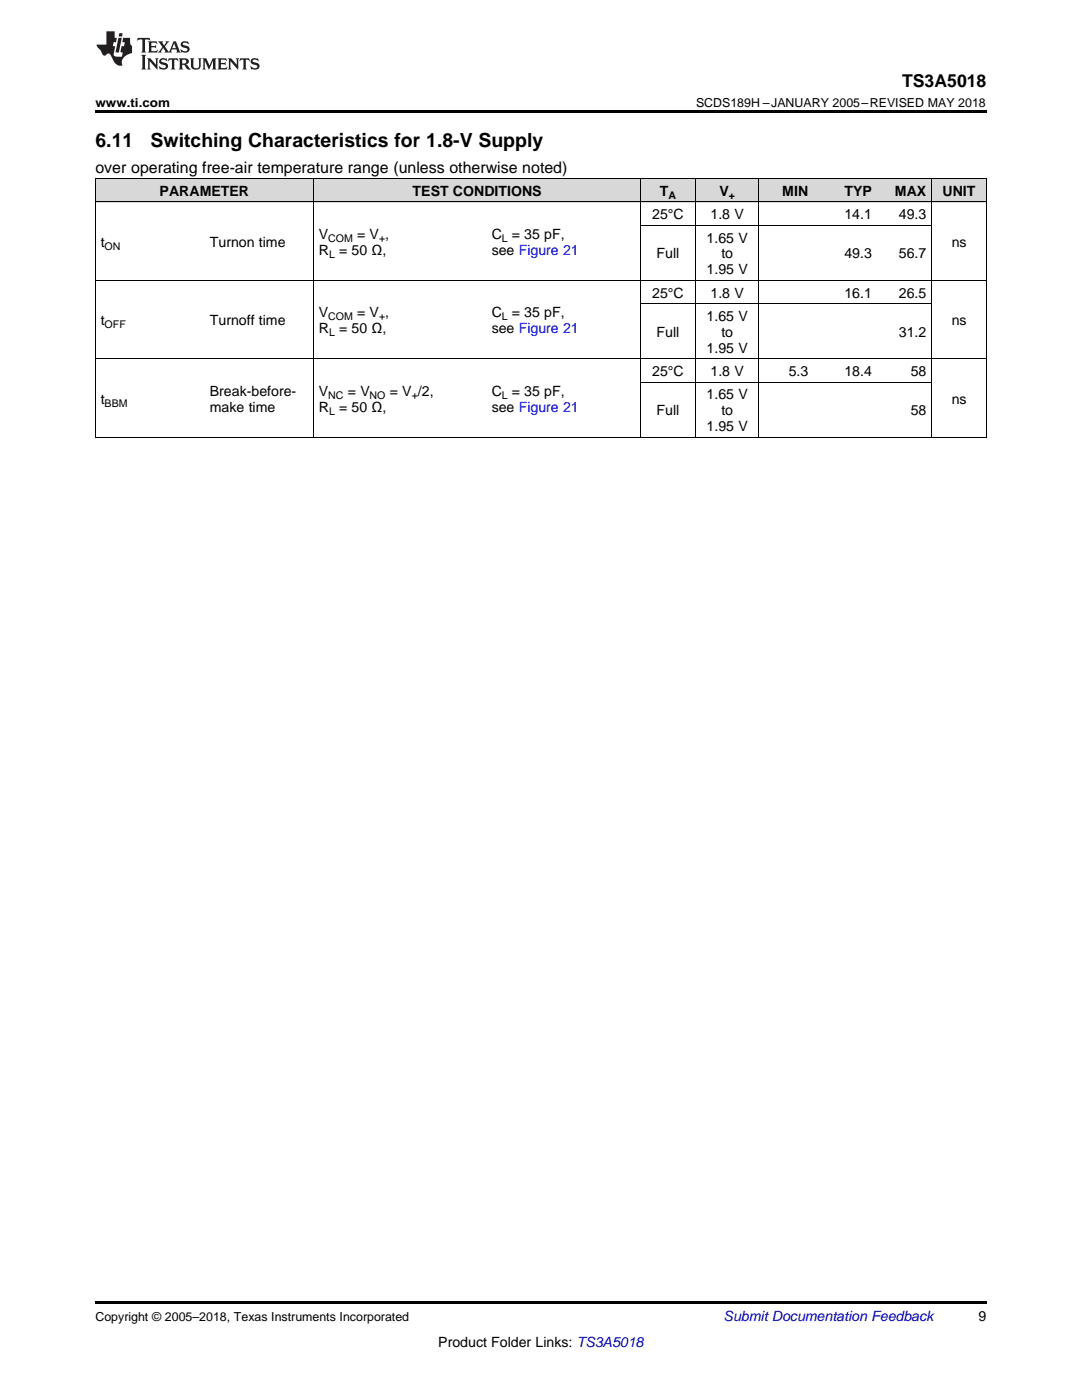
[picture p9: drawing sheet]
<svg xmlns="http://www.w3.org/2000/svg" width="216mm" height="279mm" viewBox="0 0 216 279" stroke-linecap="round" stroke-linejoin="round" font-family="sans-serif">
<g fill="#d8d8d8">
<path d="M19 35.7h21.8v4.7h-21.8z"/>
<path d="M40.8 35.7h21.8v4.7h-21.8z"/>
<path d="M62.6 35.7h34.4v4.7h-34.4z"/>
<path d="M97 35.7h30.9v4.7h-30.9z"/>
<path d="M127.9 35.7h10.9v4.7h-10.9z"/>
<path d="M138.8 35.7h12.7v4.7h-12.7z"/>
<path d="M151.5 35.7h10.8v4.7h-10.8z"/>
<path d="M162.3 35.7h12.7v4.7h-12.7z"/>
<path d="M175 35.7h10.9v4.7h-10.9z"/>
<path d="M185.9 35.7h10.9v4.7h-10.9z"/>
</g>
<path d="M19 22h177.8v.5h-177.8zM19 259.7h177.8v.5h-177.8z" fill="#000"/>
<g fill="none" stroke="#000" stroke-width=".2">
<path d="M19 35.6h177.8M19.1 35.7v51.6M62.5 35.7v51.6M127.8 35.7v51.6M138.7 35.7v51.6M151.4 35.7v51.6M185.9 35.7v51.6M196.8 35.7v51.6M19 56h177.8M19 40.3h177.8M127.9 45h58M19 71.6h177.8"/>
<path d="M127.9 76.3h58M127.9 60.6h58M19 87.3h177.8"/>
</g>
<g fill="#231f20">
<path d="M27.5 7.6l-.1 .5 .4-.2h.6v.1v2.1l-.2 .4h1l-.3-.4v-2.1l.1-.1h.5l.5 .2-.2-.5zM29.5 8.3l.2 .3v1.5l-.2 .4h1.8l.2-.6a1.04 1.04 0 0 1-1.3 .2v-.7h.6l.3 .2v-.6l-.3 .2h-.6v-.6l.8-.1 .4 .3-.2-.5zM31.5 8.3l.9 1.1-.9 1.1h.8l-.2-.2 .5-.7 .4 .7-.2 .2h1.5l-.1-.2 .1-.4h.9l.1 .4-.2 .2h1l-.3-.3-.7-1.9h-.5l-.9 2-.8-1 .9-1h-.8l.1 .3-.3 .5-.4-.6 .2-.2zM34.7 8.6l.4 1h-.7zM36.3 8.4a.63 .63 0 0 0-.2 .7 .63 .63 0 0 0 .6 .4l.6 .2 .1 .2a.75 .75 0 0 1-.7 .4 .75 .75 0 0 1-.6-.5l.1 .7 .1-.1a1.11 1.11 0 0 0 1.5-.6 1.13 1.13 0 0 0-1.2-.8l-.1-.4a1.04 1.04 0 0 1 1.2 .2l-.2-.5-.1 .1-.5-.2zM28.2 10.9l.2 .4v2.2l-.2 .4h1l-.3-.4v-2.2l.3-.4zM29.3 11.6l.3 .4v1.5l-.3 .4h.8l-.2-.4v-1.3l1.5 1.7v-1.9l.2-.4h-.7l.2 .4v.9l-1.1-1.3zM32 11.8a.62 .62 0 0 0-.2 .7 .62 .62 0 0 0 .6 .4l.6 .1 .1 .3a.76 .76 0 0 1-.7 .3 .76 .76 0 0 1-.6-.4l.1 .7 .1-.1a1.11 1.11 0 0 0 1.5-.6 1.13 1.13 0 0 0-1.2-.8l-.1-.4a1.04 1.04 0 0 1 1.2 .2l-.2-.6-.1 .1-.5-.1zM33.7 11.6l-.2 .6a.61 .61 0 0 1 .8-.3v1.6l-.2 .4h.9l-.2-.4v-1.6a.63 .63 0 0 1 .8 .3l-.2-.6zM35.6 11.6l.3 .4v1.5l-.3 .4h1l-.2-.2v-.8l.5 .2a.76 .76 0 0 0 1.2 .7l-1-1a.58 .58 0 0 0 .6-.5 .58 .58 0 0 0-.5-.6zM36.4 11.9h.1a.45 .45 0 0 1 .5 .1 .45 .45 0 0 1 .1 .5l-.7 .2zM37.9 11.6l.2 .2a2.17 2.17 0 0 0 .3 1.9 .99 .99 0 0 0 1.6-.6v-1.1l.2-.4h-.7l.2 .2a1.92 1.92 0 0 1-.2 1.8 .6 .6 0 0 1-.9-.5v-1.1l.2-.4zM40.4 11.6l.2 .4v1.5l-.2 .4h.7l-.2-.4v-1.4l.8 1.8 .8-1.8v1.4l-.2 .4h.9l-.2-.4v-1.5l.2-.4h-.8l-.6 1.5-.6-1.5zM43.4 11.6l.2 .4v1.5l-.2 .4h1.8l.2-.6a1.04 1.04 0 0 1-1.3 .1v-.6h.5l.4 .2v-.6l-.4 .2h-.5v-.7h.8l.3 .3-.1-.6zM45.5 11.6l.2 .4v1.5l-.2 .4h.7l-.2-.4v-1.3l1.5 1.7v-1.9l.2-.4h-.7l.2 .4v.9l-1.1-1.3zM47.9 11.6l-.1 .6a.61 .61 0 0 1 .8-.3v1.6l-.3 .4h1l-.3-.4 .1-1.6a.63 .63 0 0 1 .7 .3l-.1-.6zM50.2 11.8a.62 .62 0 0 0-.2 .7 .62 .62 0 0 0 .6 .4l.6 .1 .2 .3a.76 .76 0 0 1-.8 .3 .76 .76 0 0 1-.6-.4l.1 .7 .2-.1a1.11 1.11 0 0 0 1.5-.6 1.13 1.13 0 0 0-1.3-.8l-.1-.4a1.04 1.04 0 0 1 1.2 .2l-.1-.6-.2 .1-.5-.1z"/>
<path d="M21.2 6.3v2.6h-1.9l.1 .4 .7 .9a.91 .91 0 0 0 1 .8 .56 .56 0 0 1 .5-.3 .56 .56 0 0 1 .5 .3l.4 .8a1.53 1.53 0 0 0 1.9 1.2 1.54 1.54 0 0 1 1-2.1l.9-.3v-1.4a1.52 1.52 0 0 1-.3-1.6h-1.4l-.2 .8h.5l-.2 .8h-.4l-.2 1v.2l.4 .1-.2 .8a1.93 1.93 0 0 1-1.6-.3l.3-1.8h-.5l.2-.8h.4l.2-.8h-.4v-1.3zM23.6 7.6l-.6 2.9h.7l.6-2.9zM23.8 6.6l-.1 .7h.6l.2-.7z"/>
</g>
<g font-size="3.9">
<text x="19" y="29.3">6.11</text>
<text x="30.1" y="29.3">Switching Characteristics for 1.8-V Supply</text>
</g>
<text font-size="3.5" x="180" y="17.3">TS3A5018</text>
<text font-size="3.2" x="19" y="34.4">over operating free-air temperature range (unless otherwise noted)</text>
<g font-size="2.8">
<text x="31.9" y="39.1">PARAMETER</text>
<text x="82.3" y="39.1">TEST CONDITIONS</text>
<text x="131.7" y="39.1">T</text>
<text x="143.5" y="39.1">V</text>
<text x="156.1" y="39.1">MIN</text>
<text x="168.5" y="39.1">TYP</text>
<text x="178.6" y="39.1">MAX</text>
<text x="188.1" y="39.1">UNIT</text>
<text x="63.6" y="47.7">V</text>
<text x="71.3" y="47.7">= V ,</text>
<text x="98.1" y="47.7">C</text>
<text x="102.1" y="47.7">= 35 pF,</text>
<text x="130.1" y="43.7">25°C</text>
<text x="141.8" y="43.7">1.8 V</text>
<text x="168.5" y="43.7">14.1</text>
<text x="179.4" y="43.7">49.3</text>
<text x="20.1" y="49.2">t</text>
<text x="41.9" y="49.2">Turnon time</text>
<text x="63.6" y="50.8">R</text>
<text x="67.7" y="50.8">= 50 Ω,</text>
<text x="98.1" y="50.8">see Figure 21</text>
<text x="131" y="51.6">Full</text>
<text x="141" y="48.4">1.65 V</text>
<text x="143.9" y="51.6">to</text>
<text x="168.5" y="51.6">49.3</text>
<text x="179.4" y="51.6">56.7</text>
<text x="189.9" y="49.2">ns</text>
<text x="130.1" y="59.4">25°C</text>
<text x="141" y="54.8">1.95 V</text>
<text x="141.8" y="59.4">1.8 V</text>
<text x="168.5" y="59.4">16.1</text>
<text x="179.4" y="59.4">26.5</text>
<text x="20.1" y="64.9">t</text>
<text x="41.9" y="64.9">Turnoff time</text>
<text x="63.6" y="63.3">V</text>
<text x="71.3" y="63.3">= V ,</text>
<text x="98.1" y="63.3">C</text>
<text x="102.1" y="63.3">= 35 pF,</text>
<text x="141" y="64.1">1.65 V</text>
<text x="189.9" y="64.9">ns</text>
<text x="63.6" y="66.5">R</text>
<text x="67.7" y="66.5">= 50 Ω,</text>
<text x="98.1" y="66.5">see Figure 21</text>
<text x="131" y="67.2">Full</text>
<text x="141" y="70.4">1.95 V</text>
<text x="143.9" y="67.2">to</text>
<text x="179.4" y="67.2">31.2</text>
<text x="130.1" y="75.1">25°C</text>
<text x="141.8" y="75.1">1.8 V</text>
<text x="157.4" y="75.1">5.3</text>
<text x="168.5" y="75.1">18.4</text>
<text x="181.7" y="75.1">58</text>
<text x="20.1" y="80.6">t</text>
<text x="41.9" y="79">Break-before-</text>
<text x="41.9" y="82.2">make time</text>
<text x="63.6" y="79">V</text>
<text x="63.6" y="82.2">R</text>
<text x="67.7" y="82.2">= 50 Ω,</text>
<text x="69.4" y="79">= V</text>
<text x="77.8" y="79">= V /2,</text>
<text x="98.1" y="79">C</text>
<text x="98.1" y="82.2">see Figure 21</text>
<text x="102.1" y="79">= 35 pF,</text>
<text x="131" y="82.9">Full</text>
<text x="141" y="79.7">1.65 V</text>
<text x="143.9" y="82.9">to</text>
<text x="181.7" y="82.9">58</text>
<text x="189.9" y="80.6">ns</text>
<text x="141" y="86.1">1.95 V</text>
<text x="195.3" y="263.6">9</text>
<text x="87.5" y="268.9">Product Folder Links: TS3A5018</text>
</g>
<text font-size="2.8" fill="#0000c8" x="144.4" y="263.6">Submit Documentation Feedback</text>
<g font-size="2.5">
<text x="19" y="21.4">www.ti.com</text>
<text x="138.9" y="21.4">SCDS189H –JANUARY 2005–REVISED MAY 2018</text>
<text x="19" y="263.6">Copyright © 2005–2018, Texas Instruments Incorporated</text>
</g>
<g font-size="2.1">
<text x="133.4" y="39.7">A</text>
<text x="145.4" y="39.7">+</text>
<text x="20.9" y="49.8">ON</text>
<text x="65.5" y="48.2">COM</text>
<text x="65.7" y="51.4">L</text>
<text x="75.6" y="48.2">+</text>
<text x="100.1" y="48.2">L</text>
<text x="20.9" y="65.5">OFF</text>
<text x="65.5" y="63.9">COM</text>
<text x="75.6" y="63.9">+</text>
<text x="100.1" y="63.9">L</text>
<text x="65.7" y="67.1">L</text>
<text x="20.9" y="81.1">BBM</text>
<text x="65.5" y="79.6">NC</text>
<text x="65.7" y="82.7">L</text>
<text x="73.8" y="79.6">NO</text>
<text x="82.2" y="79.6">+</text>
<text x="100.1" y="79.6">L</text>
</g>
</svg>
